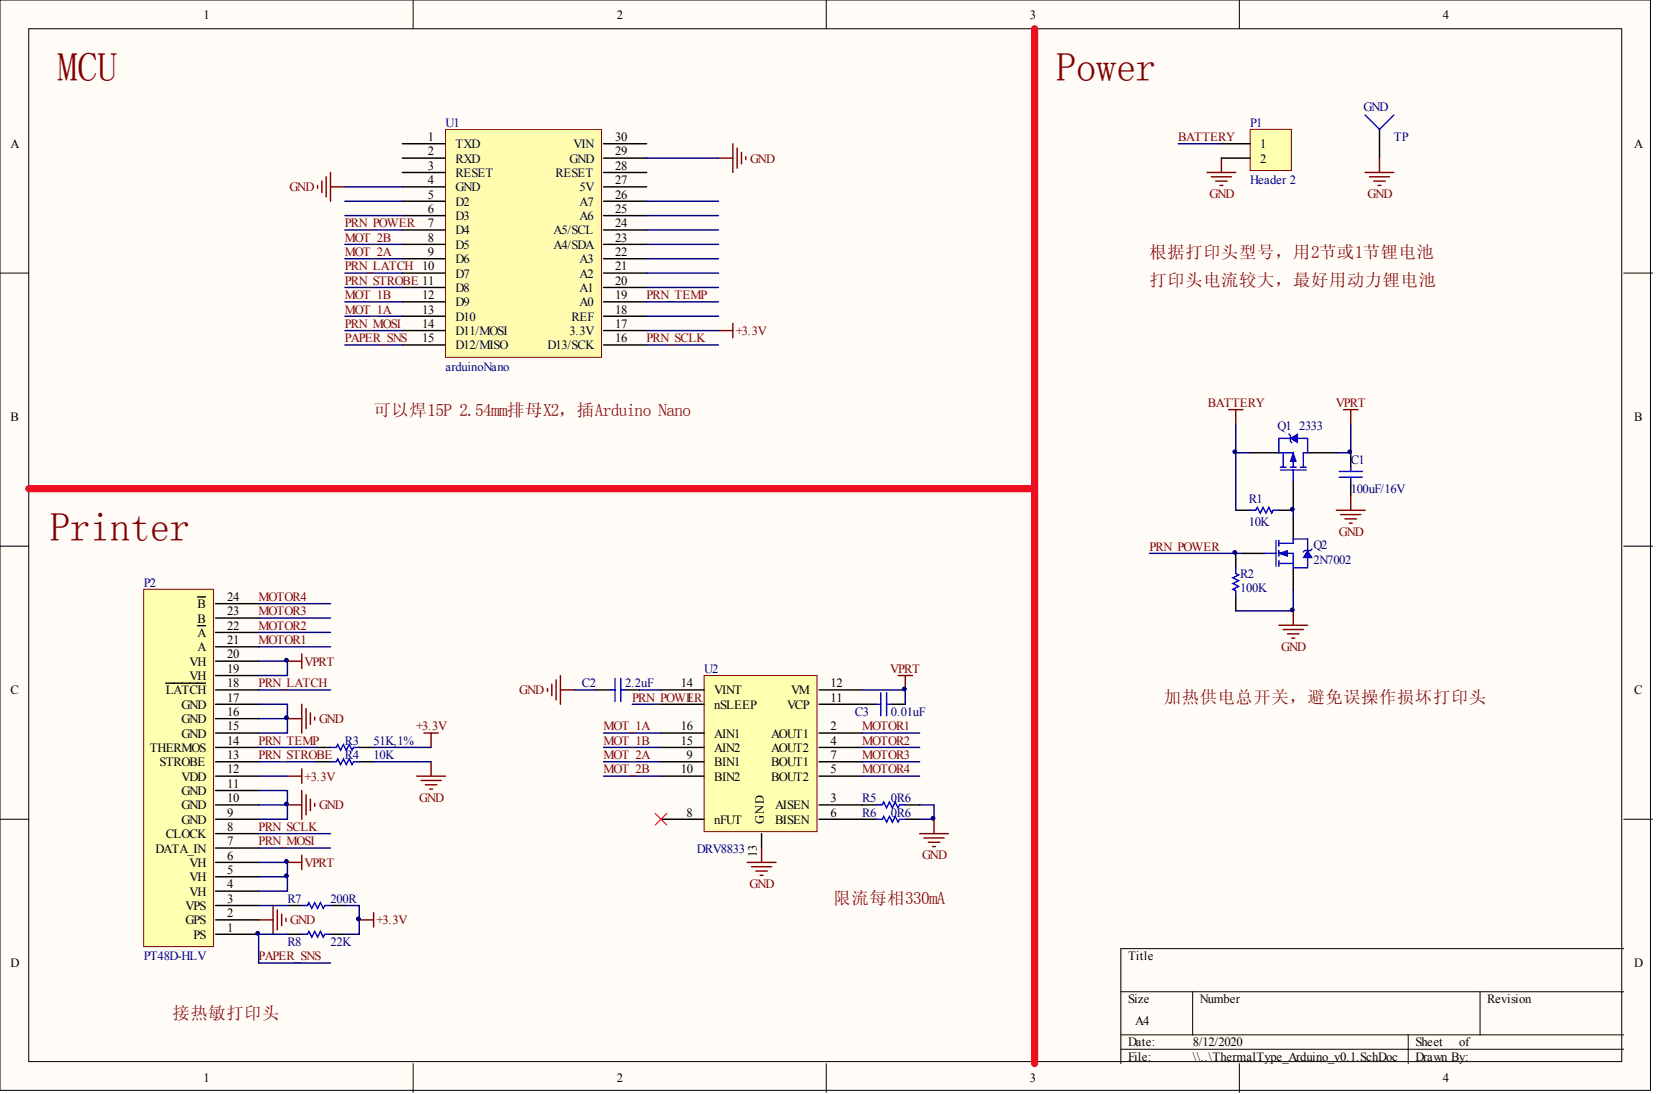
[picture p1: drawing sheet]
# Altium schematic sheet ThermalType_Arduino_v0.1.SchDoc: ThermalTypewriter Arduino ver. 0.1
size A4; DrawnBy: Wang Xiaolei

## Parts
C1  100uF/16V  [CAP6.3*5.5]
C2  2.2uF  [LC-0603_C]
C3  0.01uF  [LC-0603_C]
GND  TP  [TP]  (no BOM)
P1  Header 2  [YX-XH-2-2.54-90]
P2  PT48D-HLV
Q1  2333  [LC-SOT-23(SOT-23-3)]
Q2  2N7002  [LC-SOT-23(SOT-23-3)]
R1  10K  [LC-0603_R]
R2  100K  [LC-0603_R]
R3  51K,1%  [LC-0603_R]
R4  10K  [LC-0603_R]
R5  0R6  [LC-0805_R]
R6  0R6  [LC-0805_R]
R7  200R  [LC-0603_R]
R8  22K  [LC-0603_R]
U1  arduinoNano  [Arduino nano]
U2  DRV8833  [HTSSOP-16]

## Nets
+3.3V: P2.12(VDD) R3.2 R7.2 R8.2 U1.17(3.3V)
BATTERY: P1.1 Q1.3(S) R1.2
GND: C1.2 C2.2 GND.1 P1.2 P2.2(GPS) P2.9(GND) P2.10(GND) P2.11(GND) P2.15(GND) P2.16(GND) P2.17(GND) Q2.2(S) R2.2 R4.2 R5.1 R6.1 U1.4(GND) U1.29(GND) U2.13(GND)
VPRT: C1.1 C3.1 P2.4(VH) P2.5(VH) P2.6(VH) P2.19(VH) P2.20(VH) Q1.2(D) U2.12(VM)
MOT_1A: U1.13(D10) U2.16(AIN1)
MOT_1B: U1.12(D9) U2.15(AIN2)
MOT_2A: U1.9(D6) U2.9(BIN1)
MOT_2B: U1.8(D5) U2.10(BIN2)
MOTOR1: P2.21(A) U2.2(AOUT1)
MOTOR2: P2.22(~{A}) U2.4(AOUT2)
MOTOR3: P2.23(B) U2.7(BOUT1)
MOTOR4: P2.24(~{B}) U2.5(BOUT2)
PAPER_SNS: P2.1(PS) R8.1 U1.15(D12/MISO)
PRN_LATCH: P2.18(~{LATCH}) U1.10(D7)
PRN_MOSI: P2.7(DATA_IN) U1.14(D11/MOSI)
PRN_POWER: Q2.1(G) R2.1 U1.7(D4) U2.1(nSLEEP)
PRN_SCLK: P2.8(CLOCK) U1.16(D13/SCK)
PRN_STROBE: P2.13(STROBE) R4.1 U1.11(D8)
PRN_TEMP: P2.14(THERMOS) R3.1 U1.19(A0)
NetC2_1: C2.1 U2.14(VINT)
NetC3_2: C3.2 U2.11(VCP)
NetP2_3: P2.3(VPS) R7.1
NetQ1_1: Q1.1(G) Q2.3(D) R1.1
NetR5_2: R5.2 U2.3(AISEN)
NetR6_2: R6.2 U2.6(BISEN)

Not connected (* = marked no-connect by the designer): U1 1(TXD) 2(RXD) 3(RESET) 5(D2) 6(D3) 18(REF) 20(A1) 21(A2) 22(A3) 23(A4/SDA) 24(A5/SCL) 25(A6) 26(A7) 27(5V) 28(RESET) 30(VIN); U2 8(nFUT)*

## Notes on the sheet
- MCU
- Power
- 根据打印头型号，用2节或1节锂电池
- 打印头电流较大，最好用动力锂电池
- (near U1) 可以焊15P 2.54mm排母X2，插Arduino Nano
- Printer
- 加热供电总开关，避免误操作损坏打印头
- 限流每相330mA
- 接热敏打印头
